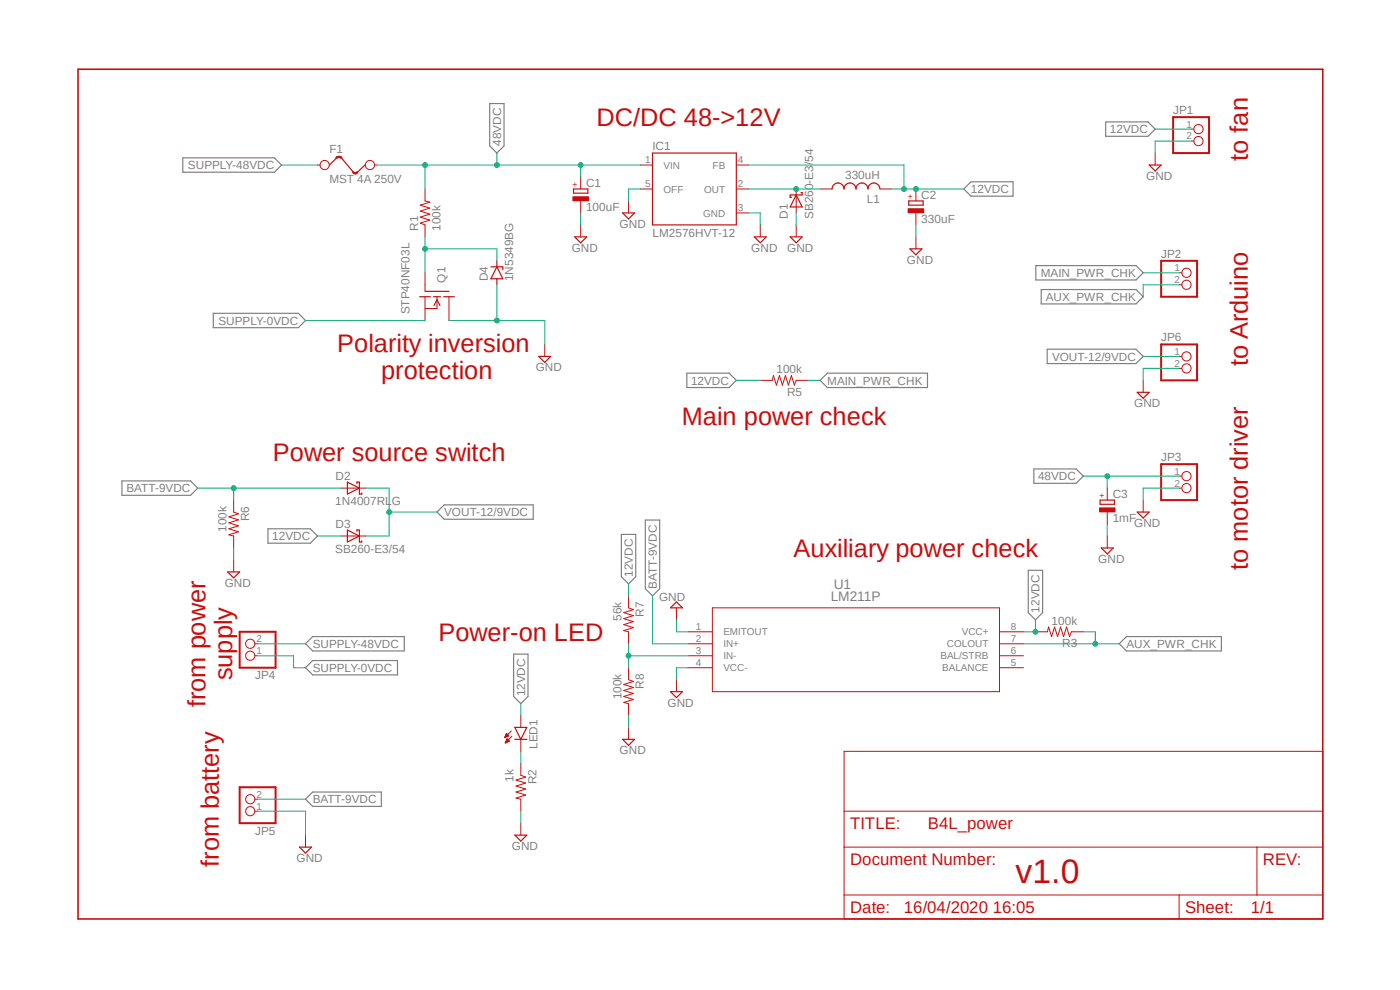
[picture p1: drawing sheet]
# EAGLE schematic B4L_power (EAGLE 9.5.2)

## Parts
C1  100uF  CPOL-EU140CLH-1010  [140CLH-1010]
C2  330uF  CPOL-EU140CLH-1010  [140CLH-1010]
C3  1mF  CPOL-EU140CLH-1010  [140CLH-1010]
D1  SB260-E3/54  1N5822  [DIOAD2120W130L950D530P]
D2  1N4007RLG  1N5822  [DIOAD2120W130L950D530P]
D3  SB260-E3/54  1N5822  [DIOAD2120W130L950D530P]
D4  1N5349BG  BZV10  [DO34Z7]
F1  MST 4A 250V  FUSE  [FUSE]
IC1  LM2576HVT-12  LM2576S  [TO263-5]
JP1  PINHD-1X2  [1X02]
JP2  PINHD-1X2  [1X02]
JP3  PINHD-1X2  [1X02]
JP4  PINHD-1X2  [1X02]
JP5  PINHD-1X2  [1X02]
JP6  PINHD-1X2  [1X02]
L1  330uH  L-USIRF-1  [IRF-1]
LED1  LED5MM  [LED5MM]
Q1  STP40NF03L  BUZ10  [TO220]
R1  100k  R-US_0309/10  [0309/10]
R2  1k  R-US_0309/10  [0309/10]
R3  100k  R-US_0309/10  [0309/10]
R5  100k  R-US_0309/10  [0309/10]
R6  100k  R-US_0309/10  [0309/10]
R7  56k  R-US_0309/10  [0309/10]
R8  100k  R-US_0309/10  [0309/10]
U1  LM211P  [P8]

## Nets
12VDC: C2.+ D3.A IC1.4(FB) JP1.1 L1.2 LED1.A R3.2 R5.2 R7.1 U1.8(VCC+)
48VDC: C1.+ C3.+ F1.2 IC1.1(VIN) JP3.1 R1.2
AUX_PWR_CHK: JP2.2 R3.1 U1.7(COLOUT)
BATT-9VDC: D2.A JP5.2 R6.1 U1.2(IN+)
GND: C1.- C2.- C3.- D1.A D4.A IC1.3(GND) IC1.5(OFF) JP1.2 JP3.2 JP5.1 JP6.2 Q1.2(D) R2.2 R6.2 R8.2 U1.1(EMITOUT) U1.4(VCC-)
MAIN_PWR_CHK: JP2.1 R5.1
N$1: D1.C IC1.2(OUT) L1.1
N$2: D4.C Q1.1(G) R1.1
N$3: LED1.K(C) R2.1
N$6: R7.2 R8.1 U1.3(IN-)
SUPPLY-0VDC: JP4.1 Q1.3(S)
SUPPLY-48VDC: F1.1 JP4.2
VOUT-12/9VDC: D2.C D3.C JP6.1
Unconnected: U1.5(BALANCE) U1.6(BAL/STRB)

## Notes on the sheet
- DC/DC 48->12V
- to fan
- to Arduino
- Polarity inversion 
  protection
- Main power check
- Power source switch
- to motor driver
- Auxiliary power check
- Power-on LED
- from power
  supply
- from battery
- v1.0
